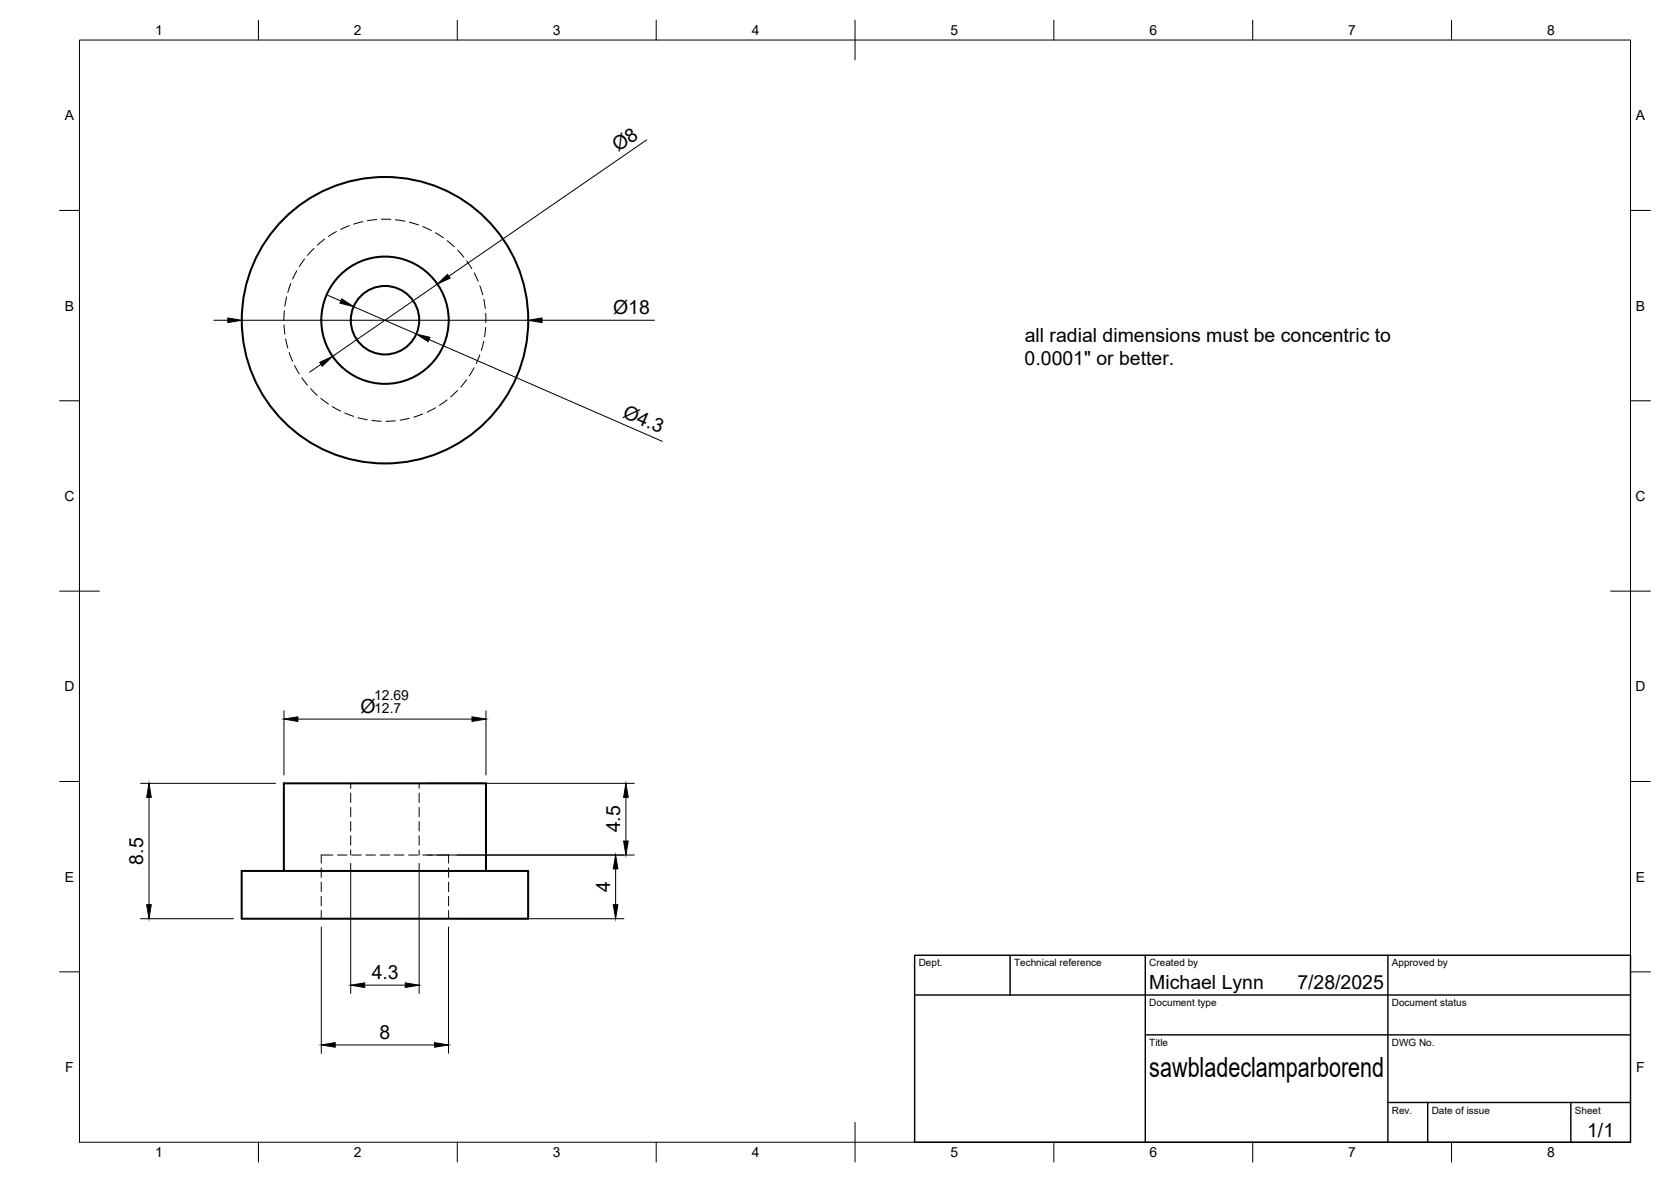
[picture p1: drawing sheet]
<svg xmlns="http://www.w3.org/2000/svg" width="420mm" height="297mm" viewBox="0 0 420 297" stroke-linecap="round" stroke-linejoin="round" font-family="sans-serif">
<!-- layer: Visible -->
<g fill="none" stroke="#000" stroke-width=".51">
<path d="M60.8 218.9h72v12h-72zM71.4 218.9v-22h50.8v22"/>
<circle cx="96.8" cy="80.5" r="16"/>
<circle cx="96.8" cy="80.5" r="8.6"/>
<circle cx="96.8" cy="80.5" r="36"/>
</g>
<!-- layer: Hidden -->
<g fill="none" stroke="#000" stroke-width=".25">
<path d="M84.6 58.2l-2 1.2M87.8 56.7l-2.1 1M91.2 55.7l-2.3 .6M94.7 55.2l-2.3 .3M95.9 55.1h2.4M99.4 55.2l2.4 .4M102.9 55.8l2.3 .7M106.3 56.9l2.2 1M109.5 58.5l2 1.3M71.5 78.1l-.1 2.4M72.1 74.6l-.5 2.3M73.1 71.3l-.7 2.2"/>
<path d="M74.6 68l-1 2.2M76.6 65.1l-1.4 1.9M78.9 62.4l-1.6 1.8M81.6 60.1l-1.8 1.5M112.4 60.5l1.8 1.5M115.1 62.9l1.5 1.7M117.3 65.6l1.3 1.9M119.2 68.6l1 2.1M120.6 71.8l.8 2.3M121.6 75.2l.4 2.3M122.1 78.7l.1 2.4M71.4 81.6l.2 2.4"/>
<path d="M71.8 85.2l.6 2.3M72.7 88.6l.9 2.2M74.1 91.9l1.1 2M75.9 94.9l1.4 1.9M78.1 97.7l1.7 1.6M115 98.1l-1.7 1.6M117.3 95.4l-1.5 1.9M119.2 92.4l-1.2 2.1M120.6 89.2l-.9 2.2M121.6 85.8l-.6 2.3M122.1 82.3l-.2 2.3M80.7 100.1l1.9 1.4"/>
<path d="M83.6 102.2l2 1.1M86.7 103.8l2.2 .8M90 105l2.4 .5M93.5 105.7l2.4 .2M99.4 105.8l-2.3 .1M102.9 105.1l-2.3 .5M106.3 104l-2.2 .8M109.5 102.5l-2.1 1.1M112.4 100.5l-1.9 1.4M88.2 196.9v1.2M88.2 199.3v2.4M105.4 196.9v1.2"/>
<path d="M105.4 199.3v2.4M80.8 218.1v2.4M83.7 214.9h-2.9v2M84.9 214.9h2.3M88.2 202.9v2.4M88.2 206.5v2.3M88.2 210v2.4M88.2 213.6v1.3M88.5 214.9h2.3M92 214.9h2.4M95.6 214.9h2.4M99.2 214.9h2.4"/>
<path d="M102.7 214.9h2.4M105.4 202.9v2.4M105.4 206.5v2.3M105.4 210v2.4M105.4 213.6v1.3M106.3 214.9h2.4M109.9 214.9h2.9v2M112.8 218.1v2.4M80.8 221.7v2.4M80.8 225.2v2.4M80.8 228.8v2.1M112.8 221.7v2.4"/>
<path d="M112.8 225.2v2.4M112.8 228.8v2.1"/>
</g>
<!-- layer: BORDER -->
<g fill="none" stroke="#000" stroke-width=".25">
<path d="M20 10.1h390v276.9h-390zM65 5.1v5M115 5.1v5M165 5.1v5M215 5.1v10M265 5.1v5M315 5.1v5M365 5.1v5M15 52.9h5M410 52.9h5M15 100.7h5M410 100.7h5"/>
<path d="M15 148.6h10M405 148.6h10M15 196.4h5M410 196.4h5M15 244.2h5M410 244.2h5M65 287v5M115 287v5M165 287v5M215 282.1v9.9M265 287v5M315 287v5"/>
<path d="M365 287v5"/>
</g>
<!-- layer: TITLEBLOCK -->
<path d="M230 240.1h180v46.9h-180zM230 250h180M254 240.1v9.9M288 240.1v46.9M349 240.1v46.9M288 260.1h122M349 277.1h61M359 277.1v9.9M395 277.1v9.9" fill="none" stroke="#000" stroke-width=".36"/>
<!-- layer: FD_Dimensions -->
<g fill="none" stroke="#000" stroke-width=".25">
<path d="M162.6 35.1l-49.8 34.3M82.5 74.2l3.2 1.4M88.9 77.1l15.8 6.8M110 71.4l-26.4 18.2M53.8 80.5h3.5M60.8 80.5h72M80.7 91.6l-2.8 1.9M107.9 85.3l58.6 25.6M136.3 80.5h28.3M71.4 178.6v16.2M122.2 178.6v16.2M35.3 196.9h34"/>
<path d="M74.9 180.7h43.8M107.5 196.9h52M37.5 200.4v27M88.2 217v32.7M105.4 217v32.7M107.5 214.9h52M154.8 218.4v9M157.4 200.4v11M35.3 230.9h23.4M80.8 233v31.7M112.8 233v31.7M114.9 230.9h42"/>
<path d="M91.7 247.6h10.2M84.3 262.6h25"/>
</g>
<g fill="#000" stroke="#000" stroke-width=".25">
<path d="M57.3 79.9l3.5 .6-3.5 .6zM85.9 75.1l3 2-3.4-.9zM110 71.4l2.5-2.5 .7 1zM132.8 80.5l3.5-.6v1.2zM80.4 91.1l3.2-1.5-2.6 2.4zM104.7 83.9l3.4 .9-.5 1.1zM71.4 180.7l3.5-.6v1.2zM118.7 180.1l3.5 .6-3.5 .6zM37.5 196.9l.5 3.5h-1.1zM154.8 214.9l.6 3.5h-1.2zM156.8 211.4h1.2l-.6 3.5zM157.4 196.9l.6 3.5h-1.2z"/>
<path d="M36.9 227.4h1.1l-.5 3.5zM154.2 227.4h1.2l-.6 3.5zM88.2 247.6l3.5-.6v1.2zM101.9 247l3.5 .6-3.5 .6zM80.8 262.6l3.5-.6v1.2zM109.3 262l3.5 .6-3.5 .6z"/>
</g>
<text font-size="7" x="289" y="270.6">sawbladeclamparborend</text>
<g font-size="4.9">
<text x="155.4" y="38.3" transform="rotate(-34 155.4 38.3)">Ø8</text>
<text x="154.2" y="78.9">Ø18</text>
<text x="257.7" y="86">all radial dimensions must be concentric to</text>
<text x="257.6" y="91.8">0.0001&quot; or better.</text>
<text x="156.3" y="104.8" transform="rotate(24 156.3 104.8)">Ø4.3</text>
<text x="90.7" y="179.2">Ø</text>
<text x="155.9" y="209.2" transform="rotate(-90 155.9 209.2)">4.5</text>
<text x="36" y="217.3" transform="rotate(-90 36 217.3)">8.5</text>
<text x="153.4" y="224.1" transform="rotate(-90 153.4 224.1)">4</text>
<text x="93.5" y="246.1">4.3</text>
<text x="289" y="248.5">Michael Lynn</text>
<text x="326.2" y="248.5">7/28/2025</text>
<text x="95.4" y="261.1">8</text>
<text x="399.1" y="285.7">1/1</text>
</g>
<g font-size="3.5">
<text x="39" y="8.8">1</text>
<text x="89" y="8.8">2</text>
<text x="139" y="8.8">3</text>
<text x="189" y="8.8">4</text>
<text x="239" y="8.8">5</text>
<text x="289" y="8.8">6</text>
<text x="339" y="8.8">7</text>
<text x="389" y="8.8">8</text>
<text x="16.3" y="30.2">A</text>
<text x="411.3" y="30.2">A</text>
<text x="16.3" y="78">B</text>
<text x="411.3" y="78">B</text>
<text x="16.2" y="125.9">C</text>
<text x="411.2" y="125.9">C</text>
<text x="16.2" y="173.7">D</text>
<text x="411.2" y="173.7">D</text>
<text x="94.1" y="175.8">12.69</text>
<text x="94.1" y="179.2">12.7</text>
<text x="16.3" y="221.6">E</text>
<text x="411.3" y="221.6">E</text>
<text x="16.4" y="269.4">F</text>
<text x="411.4" y="269.4">F</text>
<text x="39" y="290.8">1</text>
<text x="89" y="290.8">2</text>
<text x="139" y="290.8">3</text>
<text x="189" y="290.8">4</text>
<text x="239" y="290.8">5</text>
<text x="289" y="290.8">6</text>
<text x="339" y="290.8">7</text>
<text x="389" y="290.8">8</text>
</g>
<g font-size="2.5">
<text x="231" y="242.9">Dept.</text>
<text x="255" y="242.9">Technical reference</text>
<text x="289" y="242.9">Created by</text>
<text x="350" y="242.9">Approved by</text>
<text x="289" y="252.8">Document type</text>
<text x="350" y="252.8">Document status</text>
<text x="289" y="262.9">Title</text>
<text x="350" y="262.9">DWG No.</text>
<text x="350" y="279.9">Rev.</text>
<text x="360" y="279.9">Date of issue</text>
<text x="396" y="279.9">Sheet</text>
</g>
</svg>
